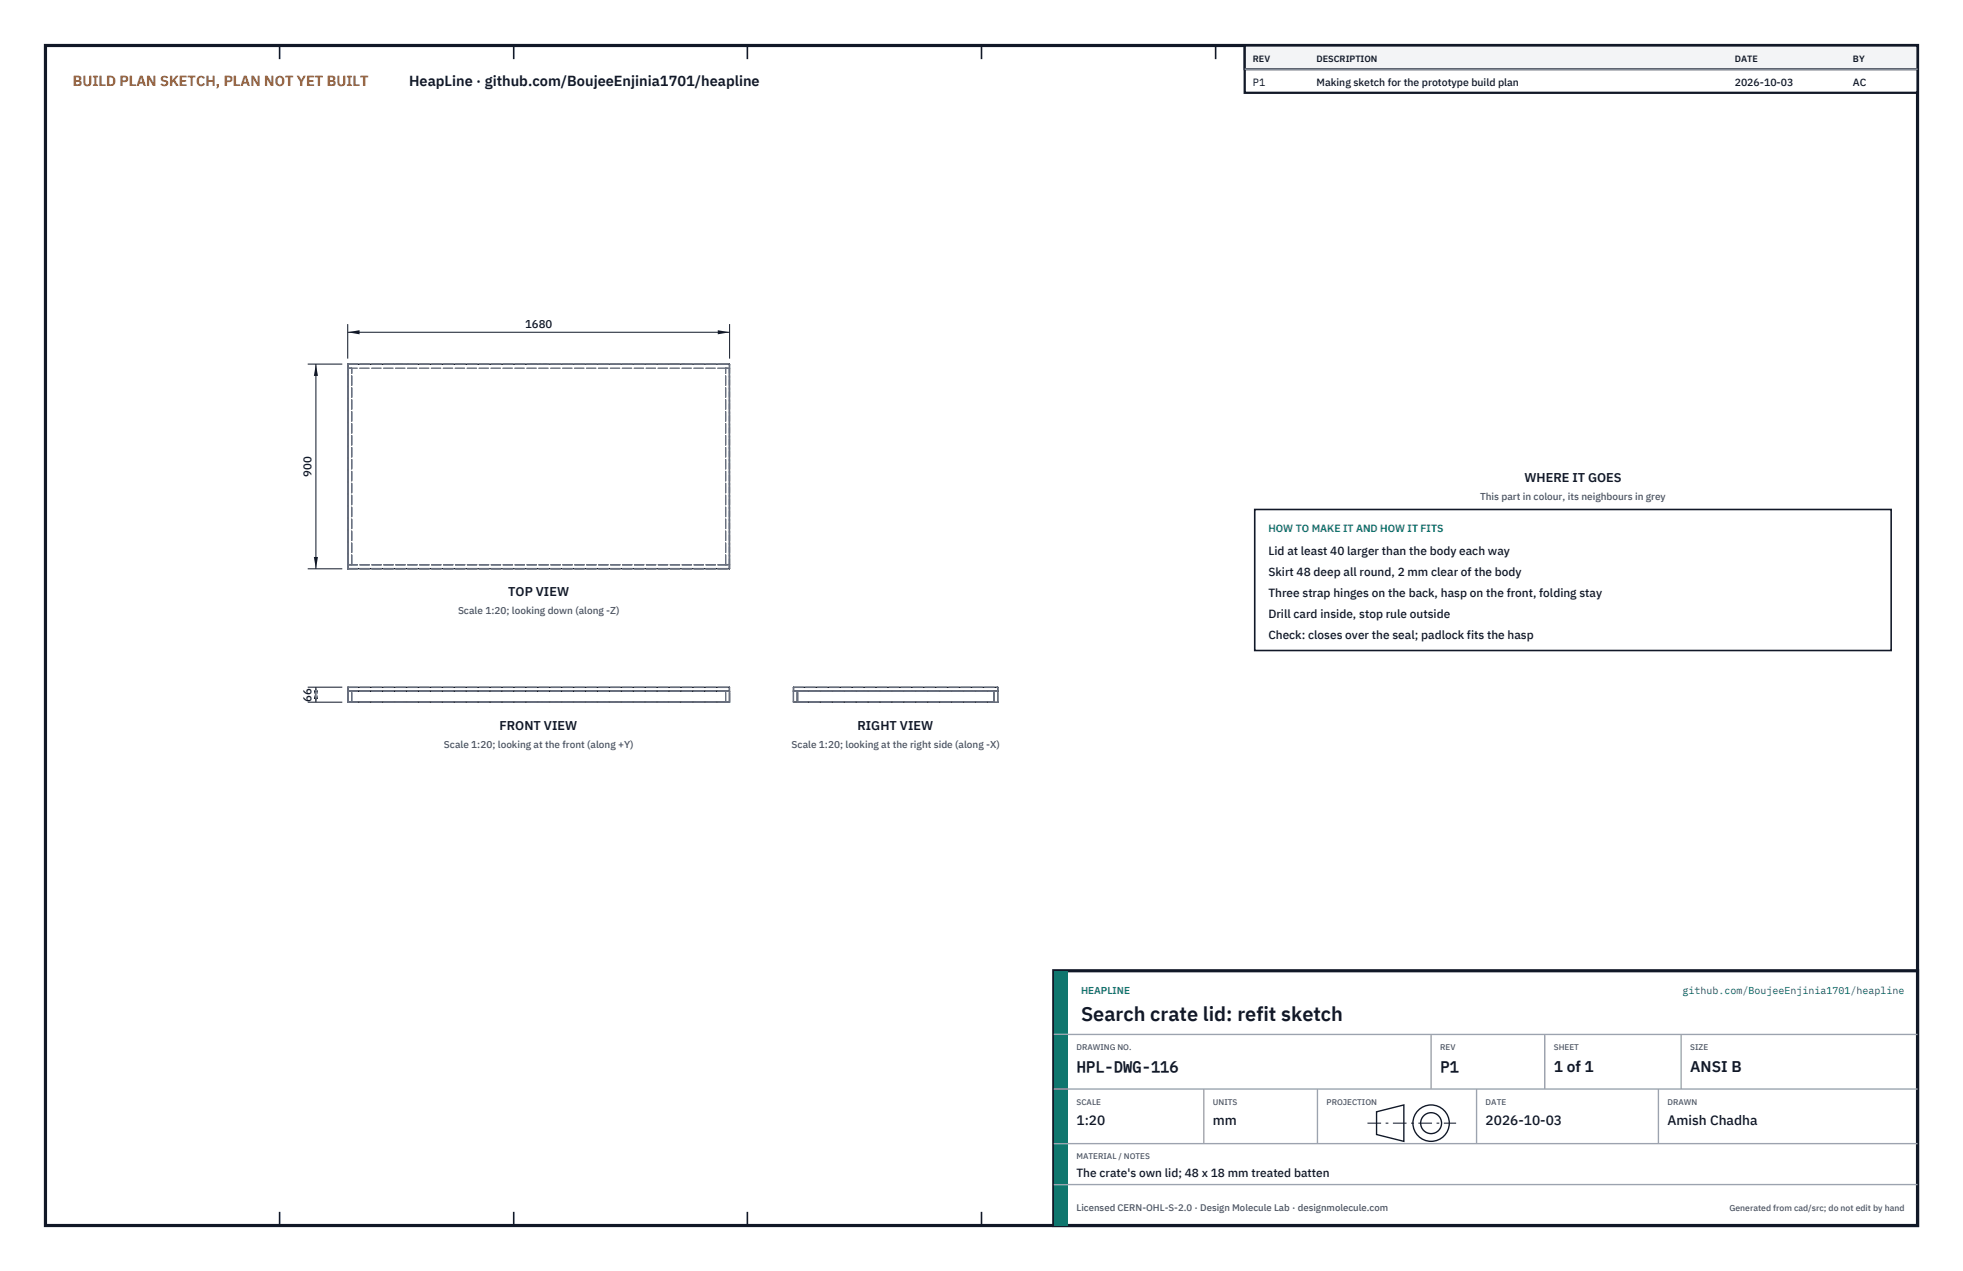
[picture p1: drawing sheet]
<svg xmlns="http://www.w3.org/2000/svg" width="432mm" height="279mm" viewBox="0 0 432 279" stroke-linecap="round" stroke-linejoin="round" font-family="sans-serif">
<path d="M10 10h411.8v259.4h-411.8z" fill="none" stroke="#111827" stroke-width=".7" stroke-linecap="butt"/>
<g fill="none" stroke="#111827" stroke-width=".35">
<path d="M61.5 10v3M113 10v3M164.4 10v3M215.9 10v3M267.4 10v3M318.9 10v3M370.3 10v3M61.5 266.4v3M113 266.4v3M164.4 266.4v3M215.9 266.4v3M267.4 266.4v3"/>
<path d="M318.9 266.4v3M370.3 266.4v3"/>
</g>
<g fill="none" stroke="#111727" stroke-width=".22">
<path d="M76.6 80.1h.1M76.6 80.1v44.9M76.6 80.1h83.8M160.4 80.1h.1M160.4 80.1v44.9M76.5 125h.1M76.5 125v-45h84v45M76.5 125h83.9M76.6 125h.1M76.6 125h83.8M160.4 125h.1M160.5 125h.1"/>
<path d="M160.5 125h-.1M76.5 151.9l.1 .1M76.5 154.3h.1M76.5 151.9h.1M76.5 151.1h.1M76.5 151.1v.8M76.5 152h.1M76.5 152v2.3M76.5 154.3h83.9M76.5 152h83.9M76.6 151.1h-.1M76.6 151.9v.1"/>
<path d="M76.6 151.1h.1M76.6 151.1h83.8M76.6 151.1v.8M76.6 151.9h83.8M160.4 151.9h.1M160.4 151.1h.1M160.4 151.1v.8M160.4 152h.1M160.4 154.3v.1M160.5 154.3h.1M160.5 152h.1M160.5 154.3l-.1 .1"/>
<path d="M160.5 152h-84v2.4h84M160.5 151.1v.8M160.5 152v2.4M174.5 151.9h.1M174.5 154.3l.1 .1M174.5 151.1h.1M174.5 154.3h.1M174.5 152h.1M174.5 151.1v.8M174.5 152v2.3M174.6 152h-.1M174.6 154.3v.1"/>
<path d="M174.6 152h.1M174.6 154.4h.8M174.6 152h44.9v2.4h-44M174.6 154.3h.8M174.6 152h.8M174.6 152v2.3M174.6 151.1h-.1M174.6 151.1h.1M174.6 151.1h44.8M174.6 151.9h44.8M174.6 151.1v.8M175.4 152h.1"/>
<path d="M175.4 154.3v.1M175.4 154.3h.1M175.4 152v2.3M175.4 154.3l.1 .1M175.5 154.3v.1M175.5 154.3h43.1M175.5 152h43.1M175.5 152v2.3M218.6 154.3h.1M218.6 152h.1M218.6 152v2.3M218.6 152v2.4"/>
<path d="M219.4 151.9h.1M219.4 151.1h.1M219.4 151.1v.8M219.5 151.1v.8"/>
</g>
<g fill="none" stroke="#6a7180" stroke-width=".22" stroke-dasharray="2.1 .5">
<path d="M76.5 80.1l.1-.1M76.5 81v-.1M76.5 80.9v-.8M76.5 80.9v-.9M76.5 80.9h84M76.5 80h10M76.5 81h.1M76.5 80.9v.1M76.5 80.9h.8M76.5 81h.8M76.6 80h83.8M76.6 80.1h-.1"/>
<path d="M76.6 80.1h83.8M76.6 80.1v-.1M77.3 80.9l.1 .1M77.3 81v-.1M77.3 81h.1M77.3 80.9v.1M77.4 81l-.1-.1M77.4 81h-.1M86.5 80h3.2M86.5 80h.1M89.7 80h27.2M89.7 80h.1"/>
<path d="M116.9 80h3.2M116.9 80h.1M120.1 80h27.1M120.1 80h.1M147.2 80h3.2M147.2 80h.1M150.4 80h10.1M150.4 80h.1M159.6 81v-.1M159.6 81h.1M159.6 80.9v.1M159.6 80.9h.8"/>
<path d="M159.6 81h.8M160.4 80.1v-.1M160.4 80.1h.1M160.4 80.9l.1 .1M160.4 81v-.1M160.4 81h.1M160.4 80.9v.1M160.5 80.1l-.1-.1M160.5 80.9v-.8M160.5 80.9v-.9M160.5 81l-.1-.1M160.5 81h-.1"/>
<path d="M76.5 125v-44.9M76.5 125h.1M76.5 125v-.8M76.5 124.2v-.1M76.5 124.1v-43.1M76.5 124.1h.1M76.5 124.2h.1M76.5 125h83.9M76.5 124.1v.1M76.5 124.1h83.9M76.5 124.1h.8M76.5 124.2h83.9"/>
<path d="M76.6 125h83.8M76.6 125h-.1M76.6 125v-44.9M76.6 125h.1M77.3 124.1v-43.1M77.3 124.1h.1M77.4 124.1v-43.1M77.4 124.1h-.1M159.6 124.1v-43.1M159.6 124.1h.1M159.6 124.1h.8M160.4 125v-44.9"/>
<path d="M160.4 125h.1M160.4 124.1l.1 .1M160.4 125v-.8M160.4 124.2v-.1M160.4 124.2h.1M160.4 124.1v.1M160.4 124.1v-43.1M160.4 124.1h.1M160.5 125v-44.9M160.5 125h-.1M160.5 125v-.8M160.5 124.2l-.1-.1"/>
<path d="M160.5 124.1v-43.1M160.5 124.1h-.1M160.5 124.2h-.1M76.5 151.9v-.8M76.5 151.1h.1M76.5 154.3v-2.3M76.5 152h.1M76.5 154.4v-2.4M76.5 152h84M76.5 154.4h10M76.5 151.9h.1M76.5 154.3h.1"/>
<path d="M76.5 154.4h83.9M76.5 154.4v-.1M76.5 152h83.9M76.5 154.4h.8M76.5 152h.8M76.5 154.3h83.9M76.5 154.3h.8M76.6 152h83.8M76.6 152l-.1-.1M76.6 151.1h83.8M76.6 151.1h-.1M76.6 151.9v-.8"/>
<path d="M76.6 152v-.1M76.6 151.1h.1M76.6 151.9h83.8M77.3 154.4l.1-.1M77.3 152h.1M77.3 154.3v-2.3M77.3 154.4v-.1M77.4 154.3v-2.3M77.4 152h-.1M77.4 154.3h-.1M86.5 154.3v.1M86.5 154.3h3.2"/>
<path d="M86.5 154.4h3.2M89.7 154.3v.1M89.7 154.4h27.2M116.9 154.3v.1M116.9 154.3h3.2M116.9 154.4h3.2M120.1 154.3v.1M120.1 154.4h27.1M147.2 154.3v.1M147.2 154.3h3.2M147.2 154.4h3.2M150.4 154.3v.1"/>
<path d="M150.4 154.4h10.1M159.6 154.3v-2.3M159.6 152h.1M159.6 154.3h.1M159.6 154.4v-.1M159.6 154.4h.8M159.6 152h.8M159.6 154.3h.8M160.4 152l.1-.1M160.4 151.9v-.8M160.4 152v-.1M160.4 151.1h.1"/>
<path d="M160.4 154.4l.1-.1M160.4 152h.1M160.4 154.3v-2.3M160.4 154.4v-.1M160.5 151.9v-.8M160.5 151.1h-.1M160.5 154.3v-2.3M160.5 152h-.1M160.5 154.4v-2.4M160.5 151.9h-.1M160.5 154.3h-.1M174.5 151.9v-.8"/>
<path d="M174.5 154.3v-2.3M174.6 154.4h.8M174.6 152h.8M174.6 154.4l-.1-.1M174.6 152h-.1M174.6 154.3v-2.3M174.6 154.3h.8M174.6 154.3h-.1M174.6 154.4v-.1M174.6 152h.1M174.6 152h44.8M174.6 151.1h44.8"/>
<path d="M174.6 152l-.1-.1M174.6 151.1h-.1M174.6 151.9v-.8M174.6 151.9h44.8M174.6 151.9h-.1M174.6 152v-.1M174.6 151.1h.1M175.4 154.4v-.1M175.4 154.3v-2.3M175.4 152h.1M175.4 154.3h.1M175.5 152h43.1"/>
<path d="M175.5 154.4h43.1M175.5 154.4l-.1-.1M175.5 152h-.1M175.5 154.3v-2.3M175.5 154.3h43.1M175.5 154.3h-.1M175.5 154.4v-.1M175.5 152h.1M218.6 154.4v-.1M218.6 154.3v-2.3M218.6 152h.1M218.6 154.3h.1"/>
<path d="M218.6 152h.8M218.6 154.4v-2.4M218.6 152h.9M218.6 154.4h.9M219.4 152l.1-.1M219.4 151.9v-.8M219.4 152v-.1M219.4 151.1h.1M219.4 151.9h.1M219.5 154.4h.1M219.5 151.9v-.8M219.5 151.1h-.1"/>
<path d="M219.5 154.4v-2.4M219.5 154.3v.1"/>
</g>
<path d="M76.5 71.2v7.6M76.5 73h84M160.5 71.2v7.6" fill="none" stroke="#111827" stroke-width=".22"/>
<path d="M76.5 73l2.6-.4v.9zM157.9 72.6v.9l2.6-.5z" fill="#111827"/>
<path d="M67.7 80h7.6M69.5 80v45M67.7 125h7.6" fill="none" stroke="#111827" stroke-width=".22"/>
<path d="M69.5 80l-.5 2.6h.9zM69 122.4h.9l-.4 2.6z" fill="#111827"/>
<path d="M67.7 151.1h7.6M67.7 154.4h7.6M69.5 151.1v3.3" fill="none" stroke="#111827" stroke-width=".22"/>
<path d="M69.5 151.1l-.5 2.6h.9zM69 151.8h.9l-.4 2.6z" fill="#111827"/>
<path d="M276 112h140v31h-140z" fill="#fff" stroke="#111827" stroke-width=".35"/>
<path d="M273.8 10h148v10.4h-148z" fill="#fff" stroke="#111827" stroke-width=".5"/>
<path d="M273.8 10h148v5.2h-148z" fill="#f3f4f6" stroke="#111827" stroke-width=".5"/>
<path d="M273.8 15.2h148" fill="none" stroke="#9ca3af" stroke-width=".3"/>
<path d="M231.8 213.4h190v56h-190z" fill="#fff" stroke="#111827" stroke-width=".7" stroke-linecap="butt"/>
<path d="M231.8 213.4h3v56h-3z" fill="#0f766e"/>
<path d="M231.8 227.4h190M231.8 239.4h190M264.8 239.4v12M289.8 239.4v12M314.8 227.4v12M324.8 239.4v12M339.8 227.4v12M364.8 239.4v12M369.8 227.4v12M231.8 251.4h190M231.8 260.4h190" fill="none" stroke="#9ca3af" stroke-width=".3"/>
<g fill="none" stroke="#111827" stroke-width=".3">
<path d="M302.8 244.4l6-1.5v8l-6-1.5z"/>
<circle cx="314.8" cy="246.9" r="4"/>
<circle cx="314.8" cy="246.9" r="2.3"/>
</g>
<path d="M300.8 246.9h19.5" fill="none" stroke="#111827" stroke-width=".22" stroke-dasharray="3 1 .6 1" stroke-linecap="butt"/>
<text font-size="4.4" fill="#111827" x="237.8" y="224.4">Search crate lid: refit sketch</text>
<g font-size="3.4" fill="#111827">
<text x="236.8" y="235.6">HPL-DWG-116</text>
<text x="316.8" y="235.6">P1</text>
<text x="341.8" y="235.6">1 of 1</text>
<text x="371.8" y="235.6">ANSI B</text>
</g>
<text font-size="3.2" fill="#b45309" x="16" y="19">BUILD PLAN SKETCH, PLAN NOT YET BUILT</text>
<text font-size="3.2" fill="#111827" x="90" y="19">HeapLine · github.com/BoujeeEnjinia1701/heapline</text>
<g font-size="3" fill="#111827">
<text x="236.8" y="247.2">1:20</text>
<text x="266.8" y="247.2">mm</text>
<text x="326.8" y="247.2">2026-10-03</text>
<text x="366.8" y="247.2">Amish Chadha</text>
</g>
<g font-size="2.8" fill="#111827">
<text x="335.3" y="106">WHERE IT GOES</text>
<text x="111.8" y="131.1">TOP VIEW</text>
<text x="109.9" y="160.4">FRONT VIEW</text>
<text x="188.6" y="160.4">RIGHT VIEW</text>
</g>
<g font-size="2.6" fill="#111827">
<text x="279" y="122">Lid at least 40 larger than the body each way</text>
<text x="279" y="126.6">Skirt 48 deep all round, 2 mm clear of the body</text>
<text x="279" y="131.2">Three strap hinges on the back, hasp on the front, folding stay</text>
<text x="279" y="135.8">Drill card inside, stop rule outside</text>
<text x="279" y="140.4">Check: closes over the seal; padlock fits the hasp</text>
<text x="236.8" y="258.8">The crate's own lid; 48 x 18 mm treated batten</text>
</g>
<g font-size="2.5" fill="#111827">
<text x="115.5" y="72">1680</text>
<text x="68.5" y="104.8" transform="rotate(-90 68.5 104.8)">900</text>
<text x="68.5" y="154.2" transform="rotate(-90 68.5 154.2)">66</text>
</g>
<g font-size="2.3" fill="#111827">
<text x="275.6" y="18.8">P1</text>
<text x="289.6" y="18.8">Making sketch for the prototype build plan</text>
<text x="381.6" y="18.8">2026-10-03</text>
<text x="407.6" y="18.8">AC</text>
</g>
<text font-size="2.3" fill="#0f766e" x="279" y="117">HOW TO MAKE IT AND HOW IT FITS</text>
<g font-size="2.2" fill="#4b5563">
<text x="325.6" y="110">This part in colour, its neighbours in grey</text>
<text x="100.7" y="135.1">Scale 1:20; looking down (along -Z)</text>
<text x="97.7" y="164.4">Scale 1:20; looking at the front (along +Y)</text>
<text x="174.1" y="164.4">Scale 1:20; looking at the right side (along -X)</text>
</g>
<g font-size="2.2" fill="#0f766e">
<text x="237.8" y="218.4">HEAPLINE</text>
<text x="370.1" y="218.4">github.com/BoujeeEnjinia1701/heapline</text>
</g>
<text font-size="2.1" fill="#4b5563" x="236.8" y="266.2">Licensed CERN-OHL-S-2.0 · Design Molecule Lab · designmolecule.com</text>
<g font-size="2" fill="#111827">
<text x="275.6" y="13.6">REV</text>
<text x="289.6" y="13.6">DESCRIPTION</text>
<text x="381.6" y="13.6">DATE</text>
<text x="407.6" y="13.6">BY</text>
</g>
<text font-size="1.9" fill="#4b5563" x="380.4" y="266.2">Generated from cad/src; do not edit by hand</text>
<g font-size="1.8" fill="#4b5563">
<text x="236.8" y="230.8">DRAWING NO.</text>
<text x="316.8" y="230.8">REV</text>
<text x="341.8" y="230.8">SHEET</text>
<text x="371.8" y="230.8">SIZE</text>
<text x="236.8" y="242.8">SCALE</text>
<text x="266.8" y="242.8">UNITS</text>
<text x="291.8" y="242.8">PROJECTION</text>
<text x="326.8" y="242.8">DATE</text>
<text x="366.8" y="242.8">DRAWN</text>
<text x="236.8" y="254.8">MATERIAL / NOTES</text>
</g>
</svg>
